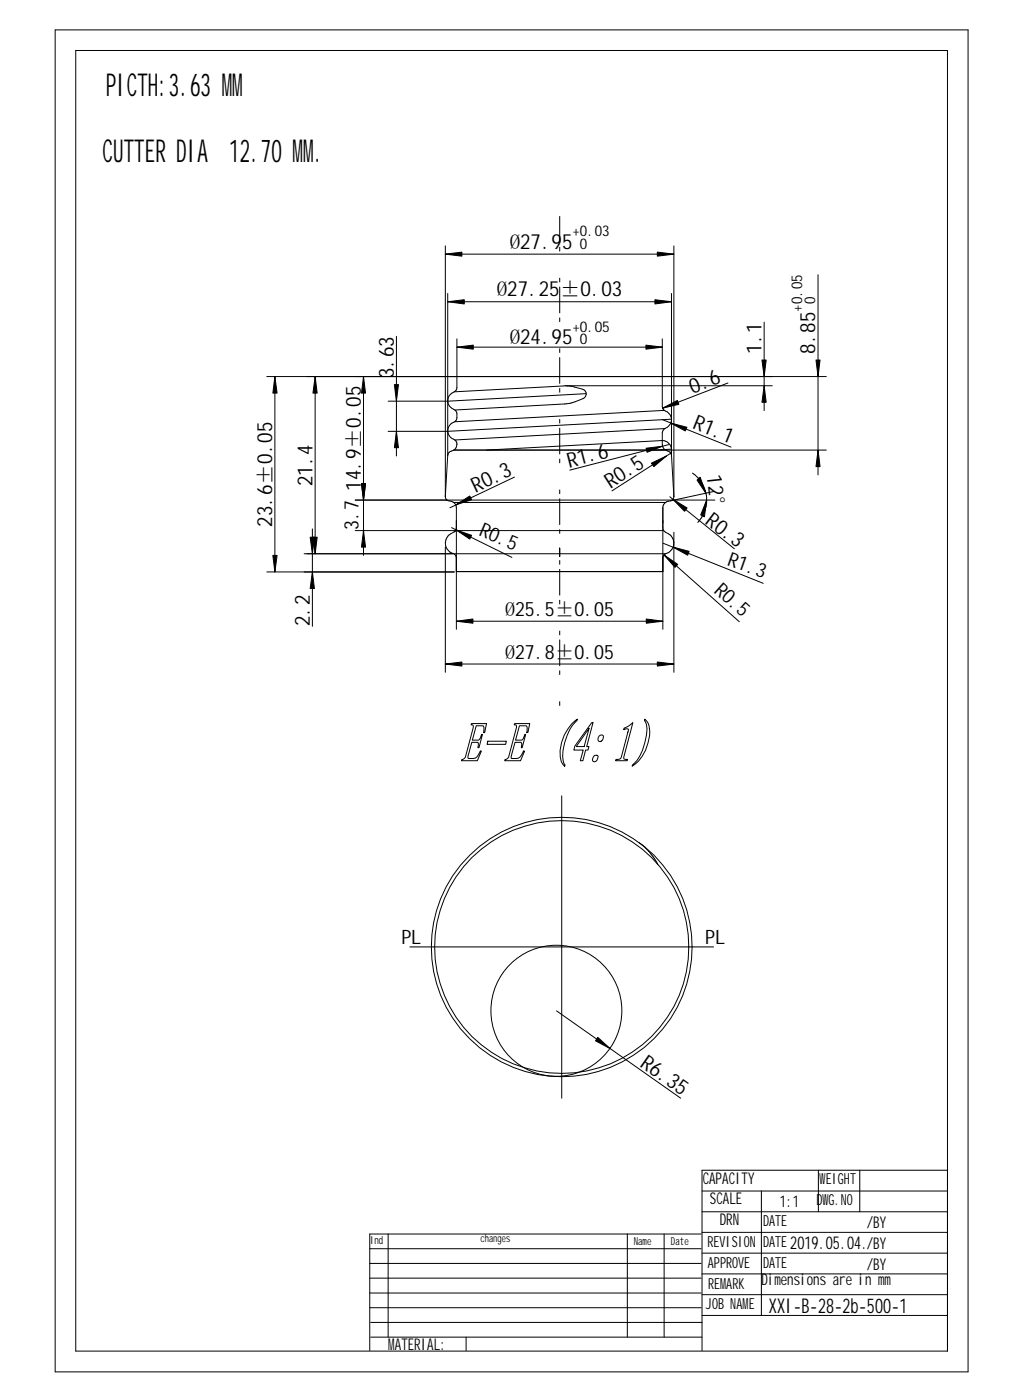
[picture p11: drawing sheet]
<svg xmlns="http://www.w3.org/2000/svg" width="235mm" height="322mm" viewBox="0 0 235 322" stroke-linecap="round" stroke-linejoin="round" font-family="sans-serif">
<g fill="none" stroke="#000" stroke-width=".23">
<path d="M12.7 6.9h210.2v309.1h-210.2zM102.5 58.5h52.7M102.5 56.6v57.9M155.2 56.6v57.8M91.3 77.5v27.5M103.1 69.5h51.5M103.1 67.6v37.3M105.2 78v11.3a1.41 1.41 0 0 1-1.1 1.2 2.16 2.16 0 0 0-1 2.2 2.16 2.16 0 0 0 1.6 1.7M105.2 80h47.3M152.5 78l.1 16M154.6 67.6v37.3M175.9 74.2v20.4"/>
<path d="M188.3 63.3v46.1M61.4 86.7h128.8M63.3 86.7v45M72.6 86.7v40.8M83.7 86.7v41.2M89.4 92.4h13.7M89.4 99.3h13.7M104.7 94.4a1.84 1.84 0 0 1-.6 3 2.16 2.16 0 0 0-1 2.2 2.16 2.16 0 0 0 1.6 1.7M130.3 88.8h47.5M130.6 88.9l-26 1.3M131.1 88.9l3.1 .7a1.13 1.13 0 0 1 .8 1.1 1.13 1.13 0 0 1-.8 1.1l-2.5 1-1.7 .2-25.3 1.4M152.5 96.6l15.8 6.4"/>
<path d="M152.6 94l.4 .5M153 94.5a2.21 2.21 0 0 1 1.6 2.2 2.21 2.21 0 0 1-1.6 2.1l-.5 .9v2.7a1.76 1.76 0 0 0 1.6 1.6l.5 .9M153 94.5l-48.4 2.6M153 98.7l-48.3 2.6M167.6 88.2l-15 5.8M81.8 115.2h82.8M103.1 104.9l-.6 9.4a1.13 1.13 0 0 0 1.4 1.2 1.5 1.5 0 0 1 1.2 1.5v27.9M104.5 103.7h85.7M104.5 115.7h48.7M104.7 101.3a1.59 1.59 0 0 1 .3 1.7 1.59 1.59 0 0 1-1.4 1l-.5 .9M112 103.7l40.5-2.2a2.12 2.12 0 0 1 1.9 2.9l-13.5 8.7M118.4 109.9l-14.8 7.1"/>
<path d="M154 102.4l-22.8 5.9M154.2 114.4l14.9 12M154.4 115.3a1.67 1.67 0 0 0-1.8 1.7v27.9M154.6 104.9l.6 9.4a.94 .94 0 0 1-.8 1M159.4 109a7.5 7.5 0 0 1 1.3 11.3M164.4 113.2l-10 2.1M61.4 131.7h43.2M70 127.5h34.2M71.9 121.8v22.5M81.8 122.2h70.9M102.5 126v28.8M104 121.5l13.9 6.9"/>
<path d="M104.4 127.5h48.8M105.1 131.6h47.5M105.1 122.2a3.8 3.8 0 0 0-2.4 2 2.59 2.59 0 0 0 1.9 3.4l.5 1M105.1 121.5l-.1 .4-.5 .6M128.9 126.2v2v-2M152.6 121.5a1.55 1.55 0 0 0 1.3 1.5 2.55 2.55 0 0 1 1.2 2.6 2.55 2.55 0 0 1-2 2l-.5 1M152.7 125.1l23 9.3M152.9 127.8l17.3 15.4M155.2 122.6v32.2M102.5 152.9h52.7M105.1 143.1h47.5M108.5 166.7h3.5l-.4 2h-.3a1.44 1.44 0 0 0-.1-1.5h-1.6l-.8 3.3h1.4l.3-.4 .4-1h.2l-.8 3.1h-.3l.2-.8-.2-.4h-1.4l-.9 3.2 .1 .5a1.86 1.86 0 0 0 2.6-1.3l.2-.5 .2 .1-.9 2.2h-3.6v-.3l.4-.1 .4-.4 1.9-6.9-.1-.5-.4-.1z"/>
<path d="M112.3 170.7h4.3l-.2 .7h-4.3zM118.5 166.7h3.5l-.5 2h-.2a1.44 1.44 0 0 0-.1-1.5h-1.6l-.9 3.3h1.4l.4-.4 .3-1h.2l-.8 3.1h-.2a1.14 1.14 0 0 0 0-1.2h-1.4l-.9 3.2v.5a1.86 1.86 0 0 0 2.6-1.3l.3-.5 .2 .1-1 2.2h-3.6l.1-.3 .4-.1 .4-.4 1.8-6.9v-.5l-.5-.1zM131.7 166.7l1.2-1.1-.1 .3a11.8 11.8 0 0 0-3.1 9.3l.4 1-.1 .3a3.7 3.7 0 0 1-1.1-3.6 10.5 10.5 0 0 1 2.8-6.2zM135.6 167.7l-1.1 4.2h-1.8zM136.2 166.4h.3l-1.4 5.5h.5l-.2 .8h-.6l-.6 2.5h-.6l.7-2.5h-2.2l.2-.8zM136.7 174.2l.5-.3 .4 .2a.93 .93 0 0 1-.1 .9 .93 .93 0 0 1-1 .3l-.1-.3zM137.9 169.5a.63 .63 0 0 1 1 0 .88 .88 0 0 1-.2 1 .88 .88 0 0 1-.9 .2l-.1-.7zM143.7 167.7l1-.5 1-.8-2.1 7.9 .1 .5 .8 .1-.1 .3h-2.7l.1-.3a.93 .93 0 0 0 1.2-.5l1.7-6.2v-.3l-.3-.1-.8 .2zM148.5 165.6a4 4 0 0 1 1.1 3.8 9.4 9.4 0 0 1-4.1 7.1l.1-.3a8.1 8.1 0 0 0 2.9-5.1 6.6 6.6 0 0 0 .1-4.8l-.2-.4zM108.1 197a29.9 29.9 0 0 1 48.3 8.3 29.9 29.9 0 0 1-24.2 42.5 29.8 29.8 0 0 1-30-16.9 29.8 29.8 0 0 1 5.9-33.9zM108.6 197.5a29.2 29.2 0 0 1 42.3 .9 29.2 29.2 0 0 1-3 42.2 29.2 29.2 0 0 1-40.2-2.8 29.2 29.2 0 0 1 .9-40.3zM129.3 183.3v69.6"/>
<path d="M147.1 194a14.2 14.2 0 0 1 3.7 4l.7 1.1M94.4 218.1h69.9M128.1 232.8l28.6 20.1M161.6 274.3h56.5M161.6 279.1h56.5M175.3 274.3v28.7M188.4 269.5v9.6M198 269.5v9.6M218.1 269.5h-56.5v41.6M85.1 297.8h76.3M85.1 294.4h76.3M85.1 291h76.3"/>
<path d="M85.1 287.6h76.3M89.4 284.2v23.8M144.4 284.2v23.8M152.9 284.2v23.8M161.4 284.2h-76.3v26.9M161.6 283.8h56.5M161.6 288.6h56.5M161.6 293.4h56.5M161.6 298.2h56.5M85.1 301.2h76.3M85.3 308h76.3M85.3 304.6h76.3"/>
<path d="M107.3 308v3.1M161.6 303h56.5M218.1 311.2h-200.7v-299.6h200.7v299.6"/>
<circle cx="128.1" cy="232.8" r="15.1"/>
</g>
<g fill="#000" stroke="#000" stroke-width=".23">
<path d="M102.5 58.5l3.8-.4v.9z" fill-rule="evenodd"/>
<path d="M151.3 58.1l3.9 .4-3.9 .5z" fill-rule="evenodd"/>
<path d="M103.1 69.5l3.8-.5v1z" fill-rule="evenodd"/>
<path d="M150.8 69l3.8 .5-3.8 .5z" fill-rule="evenodd"/>
<path d="M63.3 86.7l.5 3.8h-1z" fill-rule="evenodd"/>
<path d="M72.6 86.7l.4 3.8h-.9z" fill-rule="evenodd"/>
<path d="M83.7 86.7l.5 3.8h-1z" fill-rule="evenodd"/>
<path d="M90.8 88.6h.9l-.4 3.8z" fill-rule="evenodd"/>
<path d="M105.2 80l3.8-.5v.9z" fill-rule="evenodd"/>
<path d="M148.7 79.5l3.8 .5-3.8 .4z" fill-rule="evenodd"/>
<path d="M152.6 94l3.4-1.8 .3 .9z" fill-rule="evenodd"/>
<path d="M154.4 97.4l3.8 1-.4 .9z" fill-rule="evenodd"/>
<path d="M175.4 82.9h1l-.5 3.8z" fill-rule="evenodd"/>
<path d="M175.9 88.8l.5 3.9h-1z" fill-rule="evenodd"/>
<path d="M187.9 82.9h.9l-.5 3.8z" fill-rule="evenodd"/>
<path d="M83.2 111.4h1l-.5 3.8z" fill-rule="evenodd"/>
<path d="M83.2 111.4h1l-.5 3.8z" fill-rule="evenodd"/>
<path d="M91.3 99.3l.4 3.8h-.9z" fill-rule="evenodd"/>
<path d="M104.9 116.3l3.3-2.1 .4 .9z" fill-rule="evenodd"/>
<path d="M148.8 103.2l3.7-.4-3.5 1.4z" fill-rule="evenodd"/>
<path d="M150 106.7l3.5-1.7-3 2.5z" fill-rule="evenodd"/>
<path d="M154.9 115l3.3 2-.6 .8z" fill-rule="evenodd"/>
<path d="M160.5 110.6l.7-.7 1.3 3.7z" fill-rule="evenodd"/>
<path d="M162.7 115.2l-.5 3.8-.9-.4z" fill-rule="evenodd"/>
<path d="M188.3 103.7l.5 3.8h-.9z" fill-rule="evenodd"/>
<path d="M62.8 127.9h1l-.5 3.8z" fill-rule="evenodd"/>
<path d="M71.4 123.7h1l-.5 3.8z" fill-rule="evenodd"/>
<path d="M71.9 131.7l.5 3.8h-1z" fill-rule="evenodd"/>
<path d="M72.1 123.7h.9l-.4 3.8z" fill-rule="evenodd"/>
<path d="M83.7 122.2l.5 3.8h-1z" fill-rule="evenodd"/>
<path d="M105 122l3.6 1.3-.4 .8z" fill-rule="evenodd"/>
<path d="M152.9 127.8l3.1 2.2-.6 .7z" fill-rule="evenodd"/>
<path d="M155 126l3.7 1-.4 .9z" fill-rule="evenodd"/>
<path d="M102.5 152.9l3.8-.4v.9z" fill-rule="evenodd"/>
<path d="M105.1 143.1l3.8-.5v.9z" fill-rule="evenodd"/>
<path d="M148.8 142.6l3.8 .5-3.8 .4z" fill-rule="evenodd"/>
<path d="M151.3 152.5l3.9 .4-3.9 .5z" fill-rule="evenodd"/>
<path d="M137.6 238.9l2.9 2.6-3.4-1.8z" fill-rule="evenodd"/>
</g>
<path d="M135 90.7l-31.9 1.7M154.6 96.5l-51.5 2.8M154.6 103.4l-3.9 .3" fill="none" stroke="#000" stroke-width=".23" stroke-dasharray="103.6 12.2 4.1 12.2" stroke-linecap="butt"/>
<path d="M128.9 49.8v113.7" fill="none" stroke="#000" stroke-width=".23" stroke-dasharray="6.1 1 1" stroke-linecap="butt"/>
<g font-size="7.3">
<text x="24.3" y="22.2">PICTH:3.63 MM</text>
<text x="23.6" y="37.3">CUTTER DIA 12.70 MM.</text>
</g>
<g font-size="4.8">
<text x="117.3" y="57.3">Ø27.95</text>
<text x="114.4" y="68.2">Ø27.25</text>
<text x="128.9" y="68.2">±0.03</text>
<text x="117.3" y="79.3">Ø24.9</text>
<text x="129.4" y="79.3">5</text>
<text x="175.3" y="81.4" transform="rotate(-90 175.3 81.4)">1.1</text>
<text x="187.7" y="81.4" transform="rotate(-90 187.7 81.4)">8.85</text>
<text x="90.7" y="87.1" transform="rotate(-90 90.7 87.1)">3.63</text>
<text x="159.5" y="90.7" transform="rotate(-21 159.5 90.7)">0.6</text>
<text x="159.3" y="98.6" transform="rotate(22 159.3 98.6)">R1.1</text>
<text x="131" y="107.7" transform="rotate(-14 131 107.7)">R1.6</text>
<text x="72" y="112" transform="rotate(-90 72 112)">21.4</text>
<text x="83.1" y="113" transform="rotate(-90 83.1 113)">14.9±0.05</text>
<text x="109.5" y="113.4" transform="rotate(-25 109.5 113.4)">R0.3</text>
<text x="140.5" y="112.6" transform="rotate(-33 140.5 112.6)">R0.5</text>
<text x="162.8" y="109.5" transform="rotate(84 162.8 109.5)">12°</text>
<text x="62.7" y="121.3" transform="rotate(-90 62.7 121.3)">23.6±0.05</text>
<text x="162.1" y="120.5" transform="rotate(37 162.1 120.5)">R0.3</text>
<text x="71.3" y="144.3" transform="rotate(-90 71.3 144.3)">2.2</text>
<text x="147.2" y="245.5" transform="rotate(35 147.2 245.5)">R6.35</text>
</g>
<text font-size="4.7" x="177" y="302.4">XXI-B-28-2b-500-1</text>
<g font-size="4.6">
<text x="82.5" y="122.1" transform="rotate(-90 82.5 122.1)">3.7</text>
<text x="110.1" y="123.3" transform="rotate(23 110.1 123.3)">R0.5</text>
<text x="167.3" y="130.2" transform="rotate(19 167.3 130.2)">R1.3</text>
<text x="164.2" y="136.3" transform="rotate(42 164.2 136.3)">R0.5</text>
<text x="116.3" y="141.8">Ø25.5±0.05</text>
<text x="116.3" y="151.7">Ø27.8±0.05</text>
<text x="92.5" y="217.4">PL</text>
<text x="162.3" y="217.4">PL</text>
</g>
<text font-size="4.1" x="181.9" y="287.6">2019.05.04./BY</text>
<g font-size="3.7">
<text x="161.8" y="272.6">CAPACITY</text>
<text x="163.4" y="277.4">SCALE</text>
<text x="179.5" y="277.9">1:1</text>
<text x="165.7" y="282.2">DRN</text>
<text x="199.6" y="282.9">/BY</text>
<text x="199.6" y="292.4">/BY</text>
<text x="175.3" y="296">Dimensions are in mm</text>
<text x="89.4" y="310.8">MATERIAL:</text>
</g>
<g font-size="3.5">
<text x="188.7" y="272.8">WEIGHT</text>
<text x="188" y="277.6">DWG.NO</text>
<text x="162.9" y="287.2">REVISION</text>
<text x="175.7" y="287.2">DATE</text>
<text x="175.7" y="282.4">DATE</text>
<text x="162.9" y="292">APPROVE</text>
<text x="175.7" y="292">DATE</text>
<text x="163" y="296.8">REMARK</text>
<text x="162.5" y="301.5">JOB NAME</text>
</g>
<g font-size="3.4">
<text x="131.8" y="54.3">+0.03</text>
<text x="133.5" y="57.3">0</text>
<text x="184.7" y="71.8" transform="rotate(-90 184.7 71.8)">+0.05</text>
<text x="187.7" y="70.1" transform="rotate(-90 187.7 70.1)">0</text>
<text x="131.8" y="76.4">+0.05</text>
<text x="133.5" y="79.3">0</text>
</g>
<g font-size="2.5">
<text x="85.2" y="286.4">Ind</text>
<text x="110.7" y="286">changes</text>
<text x="145.9" y="286.7">Name</text>
<text x="154.5" y="286.7">Date</text>
</g>
</svg>
